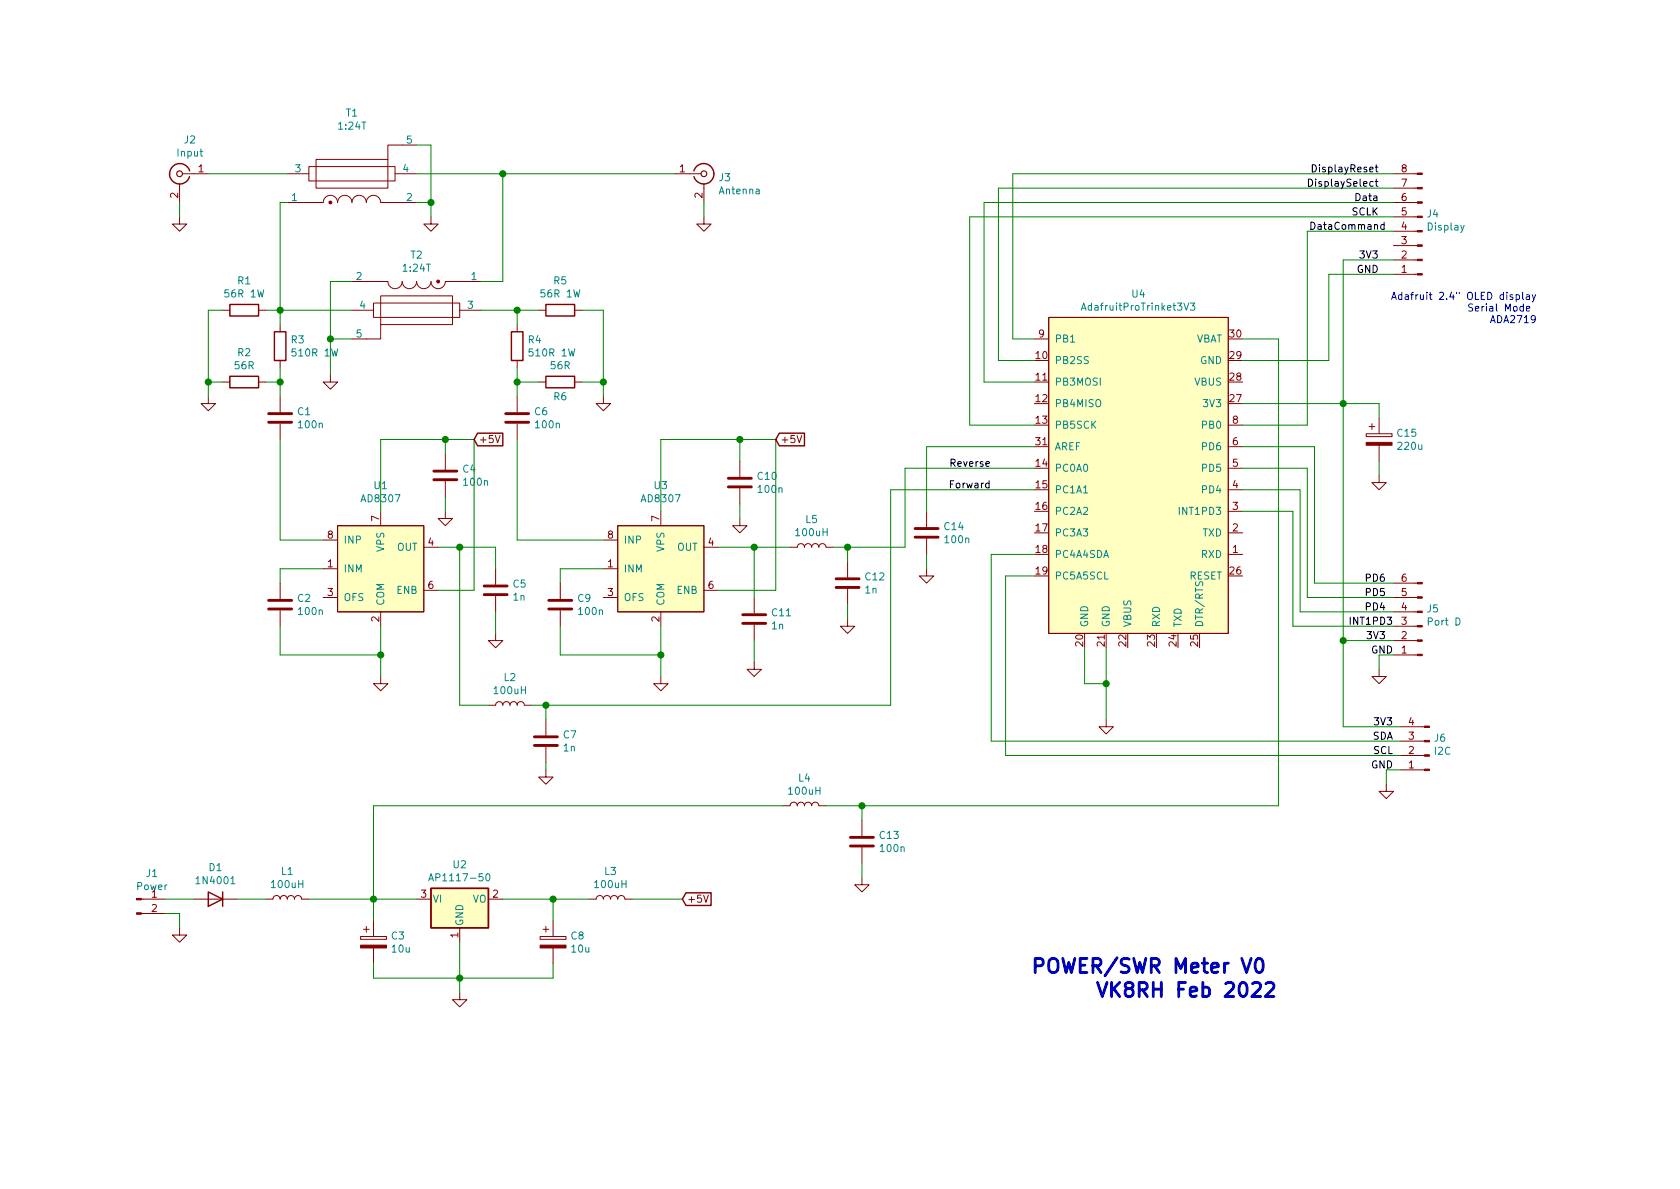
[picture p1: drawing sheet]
EESchema Schematic File Version 4
EELAYER 30 0
EELAYER END
$Descr A4 11693 8268
encoding utf-8
Sheet 1 1
Title ""
Date ""
Rev ""
Comp ""
Comment1 ""
Comment2 ""
Comment3 ""
Comment4 ""
$EndDescr
$Comp
L Connector:Conn_Coaxial J2
U 1 1
P 1250 1200
F 0 "J2" H 1178 1438 50  0000 C CNN
F 1 "Input" H 1178 1347 50  0000 C CNN
F 2 "SWRBridge:Pad" H 1250 1200 50  0001 C CNN
F 3 " ~" H 1250 1200 50  0001 C CNN
	1    1250 1200
	-1   0    0    -1  
$EndComp
$Comp
L Connector:Conn_Coaxial J3
U 1 1
P 4900 1200
F 0 "J3" H 5000 1175 50  0000 L CNN
F 1 "Antenna" H 5000 1084 50  0000 L CNN
F 2 "SWRBridge:Pad" H 4900 1200 50  0001 C CNN
F 3 " ~" H 4900 1200 50  0001 C CNN
	1    4900 1200
	1    0    0    -1  
$EndComp
$Comp
L Device:R R3
U 1 1
P 1950 2400
F 0 "R3" H 2020 2446 50  0000 L CNN
F 1 "510R 1W" H 2020 2355 50  0000 L CNN
F 2 "Resistor_SMD:R_2512_6332Metric_Pad1.40x3.35mm_HandSolder" V 1880 2400 50  0001 C CNN
F 3 "~" H 1950 2400 50  0001 C CNN
	1    1950 2400
	1    0    0    -1  
$EndComp
$Comp
L Device:R R1
U 1 1
P 1700 2150
F 0 "R1" V 1493 2150 50  0000 C CNN
F 1 "56R 1W" V 1584 2150 50  0000 C CNN
F 2 "Resistor_SMD:R_2512_6332Metric_Pad1.40x3.35mm_HandSolder" V 1630 2150 50  0001 C CNN
F 3 "~" H 1700 2150 50  0001 C CNN
	1    1700 2150
	0    1    1    0   
$EndComp
$Comp
L Device:R R2
U 1 1
P 1700 2650
F 0 "R2" V 1493 2650 50  0000 C CNN
F 1 "56R" V 1584 2650 50  0000 C CNN
F 2 "Resistor_SMD:R_1206_3216Metric_Pad1.30x1.75mm_HandSolder" V 1630 2650 50  0001 C CNN
F 3 "~" H 1700 2650 50  0001 C CNN
	1    1700 2650
	0    1    1    0   
$EndComp
$Comp
L Device:R R4
U 1 1
P 3600 2400
F 0 "R4" H 3670 2446 50  0000 L CNN
F 1 "510R 1W" H 3670 2355 50  0000 L CNN
F 2 "Resistor_SMD:R_2512_6332Metric_Pad1.40x3.35mm_HandSolder" V 3530 2400 50  0001 C CNN
F 3 "~" H 3600 2400 50  0001 C CNN
	1    3600 2400
	1    0    0    -1  
$EndComp
$Comp
L Device:R R5
U 1 1
P 3900 2150
F 0 "R5" V 3693 2150 50  0000 C CNN
F 1 "56R 1W" V 3784 2150 50  0000 C CNN
F 2 "Resistor_SMD:R_2512_6332Metric_Pad1.40x3.35mm_HandSolder" V 3830 2150 50  0001 C CNN
F 3 "~" H 3900 2150 50  0001 C CNN
	1    3900 2150
	0    1    1    0   
$EndComp
$Comp
L Device:R R6
U 1 1
P 3900 2650
F 0 "R6" V 4000 2650 50  0000 C CNN
F 1 "56R" V 3784 2650 50  0000 C CNN
F 2 "Resistor_SMD:R_1206_3216Metric_Pad1.30x1.75mm_HandSolder" V 3830 2650 50  0001 C CNN
F 3 "~" H 3900 2650 50  0001 C CNN
	1    3900 2650
	0    1    1    0   
$EndComp
$Comp
L Device:C C1
U 1 1
P 1950 2900
F 0 "C1" H 2065 2946 50  0000 L CNN
F 1 "100n" H 2065 2855 50  0000 L CNN
F 2 "Capacitor_SMD:C_1206_3216Metric_Pad1.33x1.80mm_HandSolder" H 1988 2750 50  0001 C CNN
F 3 "~" H 1950 2900 50  0001 C CNN
	1    1950 2900
	1    0    0    -1  
$EndComp
$Comp
L Device:C C6
U 1 1
P 3600 2900
F 0 "C6" H 3715 2946 50  0000 L CNN
F 1 "100n" H 3715 2855 50  0000 L CNN
F 2 "Capacitor_SMD:C_1206_3216Metric_Pad1.33x1.80mm_HandSolder" H 3638 2750 50  0001 C CNN
F 3 "~" H 3600 2900 50  0001 C CNN
	1    3600 2900
	1    0    0    -1  
$EndComp
$Comp
L Regulator_Linear:AP1117-50 U2
U 1 1
P 3200 6250
F 0 "U2" H 3200 6492 50  0000 C CNN
F 1 "AP1117-50" H 3200 6401 50  0000 C CNN
F 2 "Package_TO_SOT_SMD:SOT-223-3_TabPin2" H 3200 6450 50  0001 C CNN
F 3 "http://www.diodes.com/datasheets/AP1117.pdf" H 3300 6000 50  0001 C CNN
	1    3200 6250
	1    0    0    -1  
$EndComp
$Comp
L Device:CP C8
U 1 1
P 3850 6550
F 0 "C8" H 3968 6596 50  0000 L CNN
F 1 "10u" H 3968 6505 50  0000 L CNN
F 2 "Capacitor_SMD:CP_Elec_4x5.4" H 3888 6400 50  0001 C CNN
F 3 "~" H 3850 6550 50  0001 C CNN
	1    3850 6550
	1    0    0    -1  
$EndComp
$Comp
L Device:CP C3
U 1 1
P 2600 6550
F 0 "C3" H 2718 6596 50  0000 L CNN
F 1 "10u" H 2718 6505 50  0000 L CNN
F 2 "Capacitor_SMD:CP_Elec_4x5.4" H 2638 6400 50  0001 C CNN
F 3 "~" H 2600 6550 50  0001 C CNN
	1    2600 6550
	1    0    0    -1  
$EndComp
$Comp
L Device:D D1
U 1 1
P 1500 6250
F 0 "D1" H 1500 6033 50  0000 C CNN
F 1 "1N4001" H 1500 6124 50  0000 C CNN
F 2 "Diode_SMD:D_1206_3216Metric_Pad1.42x1.75mm_HandSolder" H 1500 6250 50  0001 C CNN
F 3 "~" H 1500 6250 50  0001 C CNN
	1    1500 6250
	-1   0    0    1   
$EndComp
$Comp
L power:GND #PWR06
U 1 1
P 3000 1500
F 0 "#PWR06" H 3000 1250 50  0001 C CNN
F 1 "GND" H 3005 1327 50  0001 C CNN
F 2 "" H 3000 1500 50  0001 C CNN
F 3 "" H 3000 1500 50  0001 C CNN
	1    3000 1500
	1    0    0    -1  
$EndComp
$Comp
L power:GND #PWR03
U 1 1
P 1450 2750
F 0 "#PWR03" H 1450 2500 50  0001 C CNN
F 1 "GND" H 1455 2577 50  0001 C CNN
F 2 "" H 1450 2750 50  0001 C CNN
F 3 "" H 1450 2750 50  0001 C CNN
	1    1450 2750
	1    0    0    -1  
$EndComp
$Comp
L power:GND #PWR01
U 1 1
P 1250 1500
F 0 "#PWR01" H 1250 1250 50  0001 C CNN
F 1 "GND" H 1255 1327 50  0001 C CNN
F 2 "" H 1250 1500 50  0001 C CNN
F 3 "" H 1250 1500 50  0001 C CNN
	1    1250 1500
	1    0    0    -1  
$EndComp
$Comp
L power:GND #PWR013
U 1 1
P 4900 1500
F 0 "#PWR013" H 4900 1250 50  0001 C CNN
F 1 "GND" H 4905 1327 50  0001 C CNN
F 2 "" H 4900 1500 50  0001 C CNN
F 3 "" H 4900 1500 50  0001 C CNN
	1    4900 1500
	1    0    0    -1  
$EndComp
Wire Wire Line
	1450 1200 2000 1200
Wire Wire Line
	1250 1400 1250 1500
Wire Wire Line
	2900 1200 3500 1200
Wire Wire Line
	4900 1400 4900 1500
Wire Wire Line
	2900 1400 3000 1400
Wire Wire Line
	3000 1400 3000 1500
Wire Wire Line
	2900 1000 3000 1000
Wire Wire Line
	1950 2250 1950 2150
Wire Wire Line
	1950 2150 1850 2150
Wire Wire Line
	1950 2150 1950 1400
Wire Wire Line
	1950 1400 2000 1400
Connection ~ 1950 2150
Wire Wire Line
	1950 2550 1950 2650
Wire Wire Line
	1950 2650 1850 2650
Connection ~ 1950 2650
Wire Wire Line
	1950 2650 1950 2750
Wire Wire Line
	1450 2750 1450 2650
Wire Wire Line
	1450 2150 1550 2150
Wire Wire Line
	1450 2650 1550 2650
Connection ~ 1450 2650
Wire Wire Line
	1450 2650 1450 2150
Wire Wire Line
	3350 1950 3500 1950
Wire Wire Line
	3500 1950 3500 1200
Connection ~ 3500 1200
Wire Wire Line
	3500 1200 4700 1200
Wire Wire Line
	2450 1950 2300 1950
Wire Wire Line
	2300 1950 2300 2350
Wire Wire Line
	2300 2350 2450 2350
Connection ~ 2300 2350
Wire Wire Line
	1950 2150 2450 2150
$Comp
L power:GND #PWR04
U 1 1
P 2300 2600
F 0 "#PWR04" H 2300 2350 50  0001 C CNN
F 1 "GND" H 2305 2427 50  0001 C CNN
F 2 "" H 2300 2600 50  0001 C CNN
F 3 "" H 2300 2600 50  0001 C CNN
	1    2300 2600
	1    0    0    -1  
$EndComp
Wire Wire Line
	2300 2350 2300 2600
Wire Wire Line
	3350 2150 3600 2150
Wire Wire Line
	3600 2150 3600 2250
Connection ~ 3600 2150
Wire Wire Line
	3600 2150 3750 2150
Wire Wire Line
	3600 2550 3600 2650
Wire Wire Line
	3600 2650 3750 2650
Connection ~ 3600 2650
Wire Wire Line
	3600 2650 3600 2750
Wire Wire Line
	4050 2150 4200 2150
Wire Wire Line
	4200 2150 4200 2650
Wire Wire Line
	4050 2650 4200 2650
Connection ~ 4200 2650
Wire Wire Line
	4200 2650 4200 2750
$Comp
L power:GND #PWR011
U 1 1
P 4200 2750
F 0 "#PWR011" H 4200 2500 50  0001 C CNN
F 1 "GND" H 4205 2577 50  0001 C CNN
F 2 "" H 4200 2750 50  0001 C CNN
F 3 "" H 4200 2750 50  0001 C CNN
	1    4200 2750
	1    0    0    -1  
$EndComp
Wire Wire Line
	3000 1400 3000 1000
Connection ~ 3000 1400
$Comp
L Device:C C4
U 1 1
P 3100 3300
F 0 "C4" H 3215 3346 50  0000 L CNN
F 1 "100n" H 3215 3255 50  0000 L CNN
F 2 "Capacitor_SMD:C_1206_3216Metric_Pad1.33x1.80mm_HandSolder" H 3138 3150 50  0001 C CNN
F 3 "~" H 3100 3300 50  0001 C CNN
	1    3100 3300
	1    0    0    -1  
$EndComp
$Comp
L Device:C C10
U 1 1
P 5150 3350
F 0 "C10" H 5265 3396 50  0000 L CNN
F 1 "100n" H 5265 3305 50  0000 L CNN
F 2 "Capacitor_SMD:C_1206_3216Metric_Pad1.33x1.80mm_HandSolder" H 5188 3200 50  0001 C CNN
F 3 "~" H 5150 3350 50  0001 C CNN
	1    5150 3350
	1    0    0    -1  
$EndComp
$Comp
L power:GND #PWR05
U 1 1
P 2650 4700
F 0 "#PWR05" H 2650 4450 50  0001 C CNN
F 1 "GND" H 2655 4527 50  0001 C CNN
F 2 "" H 2650 4700 50  0001 C CNN
F 3 "" H 2650 4700 50  0001 C CNN
	1    2650 4700
	1    0    0    -1  
$EndComp
$Comp
L power:GND #PWR012
U 1 1
P 4600 4700
F 0 "#PWR012" H 4600 4450 50  0001 C CNN
F 1 "GND" H 4605 4527 50  0001 C CNN
F 2 "" H 4600 4700 50  0001 C CNN
F 3 "" H 4600 4700 50  0001 C CNN
	1    4600 4700
	1    0    0    -1  
$EndComp
$Comp
L power:GND #PWR07
U 1 1
P 3100 3550
F 0 "#PWR07" H 3100 3300 50  0001 C CNN
F 1 "GND" H 3105 3377 50  0001 C CNN
F 2 "" H 3100 3550 50  0001 C CNN
F 3 "" H 3100 3550 50  0001 C CNN
	1    3100 3550
	1    0    0    -1  
$EndComp
$Comp
L power:GND #PWR014
U 1 1
P 5150 3600
F 0 "#PWR014" H 5150 3350 50  0001 C CNN
F 1 "GND" H 5155 3427 50  0001 C CNN
F 2 "" H 5150 3600 50  0001 C CNN
F 3 "" H 5150 3600 50  0001 C CNN
	1    5150 3600
	1    0    0    -1  
$EndComp
$Comp
L Device:C C2
U 1 1
P 1950 4200
F 0 "C2" H 2065 4246 50  0000 L CNN
F 1 "100n" H 2065 4155 50  0000 L CNN
F 2 "Capacitor_SMD:C_1206_3216Metric_Pad1.33x1.80mm_HandSolder" H 1988 4050 50  0001 C CNN
F 3 "~" H 1950 4200 50  0001 C CNN
	1    1950 4200
	1    0    0    -1  
$EndComp
$Comp
L Device:C C9
U 1 1
P 3900 4200
F 0 "C9" H 4015 4246 50  0000 L CNN
F 1 "100n" H 4015 4155 50  0000 L CNN
F 2 "Capacitor_SMD:C_1206_3216Metric_Pad1.33x1.80mm_HandSolder" H 3938 4050 50  0001 C CNN
F 3 "~" H 3900 4200 50  0001 C CNN
	1    3900 4200
	1    0    0    -1  
$EndComp
Wire Wire Line
	2250 3750 1950 3750
Wire Wire Line
	1950 3750 1950 3050
Wire Wire Line
	2250 3950 1950 3950
Wire Wire Line
	1950 3950 1950 4050
Wire Wire Line
	1950 4350 1950 4550
Wire Wire Line
	1950 4550 2650 4550
Wire Wire Line
	2650 4550 2650 4350
Wire Wire Line
	2650 4550 2650 4700
Connection ~ 2650 4550
Wire Wire Line
	2650 3550 2650 3050
Wire Wire Line
	2650 3050 3100 3050
Wire Wire Line
	3100 3050 3100 3150
Wire Wire Line
	3100 3450 3100 3550
Wire Wire Line
	3300 3050 3300 4100
Wire Wire Line
	3300 4100 3050 4100
Connection ~ 3100 3050
Wire Wire Line
	4200 3950 3900 3950
Wire Wire Line
	3900 3950 3900 4050
Wire Wire Line
	3900 4350 3900 4550
Wire Wire Line
	3900 4550 4600 4550
Wire Wire Line
	4600 4550 4600 4350
Wire Wire Line
	4600 4550 4600 4700
Connection ~ 4600 4550
Wire Wire Line
	3600 3050 3600 3750
Wire Wire Line
	3600 3750 4200 3750
Wire Wire Line
	4600 3550 4600 3050
Wire Wire Line
	4600 3050 5150 3050
Wire Wire Line
	5150 3050 5150 3200
Wire Wire Line
	5150 3500 5150 3600
Wire Wire Line
	5150 3050 5400 3050
Wire Wire Line
	5400 3050 5400 4100
Wire Wire Line
	5400 4100 5000 4100
Connection ~ 5150 3050
Wire Wire Line
	3050 3800 3200 3800
Wire Wire Line
	5000 3800 5250 3800
$Comp
L power:GND #PWR08
U 1 1
P 3200 6900
F 0 "#PWR08" H 3200 6650 50  0001 C CNN
F 1 "GND" H 3205 6727 50  0001 C CNN
F 2 "" H 3200 6900 50  0001 C CNN
F 3 "" H 3200 6900 50  0001 C CNN
	1    3200 6900
	1    0    0    -1  
$EndComp
Wire Wire Line
	2600 6400 2600 6250
Connection ~ 2600 6250
Wire Wire Line
	2600 6250 2900 6250
Wire Wire Line
	2600 6700 2600 6800
Wire Wire Line
	2600 6800 3200 6800
Wire Wire Line
	3200 6800 3200 6550
Wire Wire Line
	3200 6800 3200 6900
Connection ~ 3200 6800
Wire Wire Line
	3850 6700 3850 6800
Wire Wire Line
	3850 6800 3200 6800
Wire Wire Line
	3850 6400 3850 6250
Connection ~ 3850 6250
Wire Wire Line
	3850 6250 4100 6250
Wire Wire Line
	1350 6250 1150 6250
$Comp
L SWRBridge-rescue:SWRBridge-cache_AD8307-SWRBridge-cache U1
U 1 1
P 2650 3950
F 0 "U1" H 2650 4531 50  0000 C CNN
F 1 "AD8307" H 2650 4440 50  0000 C CNN
F 2 "Package_SO:SO-8_3.9x4.9mm_P1.27mm" H 2650 3950 50  0001 C CNN
F 3 "" H 2650 3950 50  0001 C CNN
	1    2650 3950
	1    0    0    -1  
$EndComp
$Comp
L SWRBridge-rescue:SWRBridge-cache_AD8307-SWRBridge-cache U3
U 1 1
P 4600 3950
F 0 "U3" H 4600 4531 50  0000 C CNN
F 1 "AD8307" H 4600 4440 50  0000 C CNN
F 2 "Package_SO:SO-8_3.9x4.9mm_P1.27mm" H 4600 3950 50  0001 C CNN
F 3 "" H 4600 3950 50  0001 C CNN
	1    4600 3950
	1    0    0    -1  
$EndComp
$Comp
L SWRBridge-rescue:SWRBridge-cache_SWRTrans-SWRBridge-cache T1
U 1 1
P 2450 1200
F 0 "T1" H 2450 1625 50  0000 C CNN
F 1 "1:24T" H 2450 1534 50  0000 C CNN
F 2 "SWRBridge:SWRVoltageTransformer" H 2300 1700 50  0001 C CNN
F 3 "" H 2450 1000 50  0001 C CNN
	1    2450 1200
	1    0    0    -1  
$EndComp
$Comp
L SWRBridge-rescue:SWRBridge-cache_SWRTrans-SWRBridge-cache T2
U 1 1
P 2900 2150
F 0 "T2" H 2900 1769 50  0000 C CNN
F 1 "1:24T" H 2900 1860 50  0000 C CNN
F 2 "SWRBridge:SWRVoltageTransformer" H 2750 2650 50  0001 C CNN
F 3 "" H 2900 1950 50  0001 C CNN
	1    2900 2150
	-1   0    0    1   
$EndComp
Text GLabel 4750 6250 2    50   Input ~ 0
+5V
Text GLabel 3300 3050 2    50   Input ~ 0
+5V
Text GLabel 5400 3050 2    50   Input ~ 0
+5V
$Comp
L Device:C C5
U 1 1
P 3450 4100
F 0 "C5" H 3565 4146 50  0000 L CNN
F 1 "1n" H 3565 4055 50  0000 L CNN
F 2 "Capacitor_SMD:C_1206_3216Metric_Pad1.33x1.80mm_HandSolder" H 3488 3950 50  0001 C CNN
F 3 "~" H 3450 4100 50  0001 C CNN
	1    3450 4100
	1    0    0    -1  
$EndComp
$Comp
L Device:C C11
U 1 1
P 5250 4300
F 0 "C11" H 5365 4346 50  0000 L CNN
F 1 "1n" H 5365 4255 50  0000 L CNN
F 2 "Capacitor_SMD:C_1206_3216Metric_Pad1.33x1.80mm_HandSolder" H 5288 4150 50  0001 C CNN
F 3 "~" H 5250 4300 50  0001 C CNN
	1    5250 4300
	1    0    0    -1  
$EndComp
$Comp
L power:GND #PWR09
U 1 1
P 3450 4400
F 0 "#PWR09" H 3450 4150 50  0001 C CNN
F 1 "GND" H 3455 4227 50  0001 C CNN
F 2 "" H 3450 4400 50  0001 C CNN
F 3 "" H 3450 4400 50  0001 C CNN
	1    3450 4400
	1    0    0    -1  
$EndComp
$Comp
L power:GND #PWR015
U 1 1
P 5250 4600
F 0 "#PWR015" H 5250 4350 50  0001 C CNN
F 1 "GND" H 5255 4427 50  0001 C CNN
F 2 "" H 5250 4600 50  0001 C CNN
F 3 "" H 5250 4600 50  0001 C CNN
	1    5250 4600
	1    0    0    -1  
$EndComp
Wire Wire Line
	5250 4450 5250 4600
Wire Wire Line
	3200 3800 3450 3800
Wire Wire Line
	3450 3800 3450 3950
Connection ~ 3200 3800
Wire Wire Line
	3450 4250 3450 4400
$Comp
L SWRBridge-cache:AdafruitProTrinket3V3 U4
U 1 1
P 7950 3150
F 0 "U4" H 7925 4265 50  0000 C CNN
F 1 "AdafruitProTrinket3V3" H 7925 4174 50  0000 C CNN
F 2 "SWRBridge:AdafruitTrinketPro3V3" H 7950 3150 50  0001 C CNN
F 3 "" H 7950 3150 50  0001 C CNN
	1    7950 3150
	1    0    0    -1  
$EndComp
$Comp
L Connector:Conn_01x08_Male J4
U 1 1
P 9900 1600
F 0 "J4" H 9872 1482 50  0000 R CNN
F 1 "Display" H 9872 1573 50  0000 R CNN
F 2 "Connector_PinHeader_2.54mm:PinHeader_1x08_P2.54mm_Vertical" H 9900 1600 50  0001 C CNN
F 3 "~" H 9900 1600 50  0001 C CNN
	1    9900 1600
	-1   0    0    1   
$EndComp
Wire Wire Line
	8650 2800 9350 2800
Wire Wire Line
	9250 2500 9250 1900
Wire Wire Line
	9250 1900 9700 1900
Wire Wire Line
	8650 2500 9250 2500
Wire Wire Line
	9350 2800 9350 1800
Wire Wire Line
	9350 1800 9700 1800
Wire Wire Line
	8650 2950 9100 2950
Wire Wire Line
	9100 2950 9100 1600
Wire Wire Line
	9100 1600 9700 1600
Wire Wire Line
	7200 2950 6750 2950
Wire Wire Line
	6750 2950 6750 1500
Wire Wire Line
	6750 1500 9700 1500
Wire Wire Line
	6850 2650 6850 1400
Wire Wire Line
	6850 1400 9700 1400
Wire Wire Line
	6850 2650 7200 2650
Wire Wire Line
	7200 2500 6950 2500
Wire Wire Line
	6950 2500 6950 1300
Wire Wire Line
	6950 1300 9700 1300
Wire Wire Line
	7200 2350 7050 2350
Wire Wire Line
	7050 2350 7050 1200
Wire Wire Line
	7050 1200 9700 1200
Text Label 9600 1900 2    50   ~ 0
GND
Text Label 9600 1800 2    50   ~ 0
3V3
Text Label 9650 1600 2    50   ~ 0
DataCommand
Text Label 9600 1500 2    50   ~ 0
SCLK
Text Label 9600 1400 2    50   ~ 0
Data
Text Label 9600 1300 2    50   ~ 0
DisplaySelect
Text Label 9600 1200 2    50   ~ 0
DisplayReset
$Comp
L Device:CP C15
U 1 1
P 9600 3050
F 0 "C15" H 9718 3096 50  0000 L CNN
F 1 "220u" H 9718 3005 50  0000 L CNN
F 2 "Capacitor_SMD:CP_Elec_10x10" H 9638 2900 50  0001 C CNN
F 3 "~" H 9600 3050 50  0001 C CNN
	1    9600 3050
	1    0    0    -1  
$EndComp
$Comp
L power:GND #PWR020
U 1 1
P 9600 3300
F 0 "#PWR020" H 9600 3050 50  0001 C CNN
F 1 "GND" H 9605 3127 50  0001 C CNN
F 2 "" H 9600 3300 50  0001 C CNN
F 3 "" H 9600 3300 50  0001 C CNN
	1    9600 3300
	1    0    0    -1  
$EndComp
Wire Wire Line
	9350 2800 9600 2800
Wire Wire Line
	9600 2800 9600 2900
Connection ~ 9350 2800
Wire Wire Line
	9600 3200 9600 3300
Text Notes 10700 2250 2    50   ~ 0
Adafruit 2.4" OLED display\nSerial Mode \nADA2719
Wire Wire Line
	5250 3800 5250 4150
Wire Wire Line
	3100 3050 3300 3050
Wire Wire Line
	6200 4900 6200 3400
Wire Wire Line
	3200 3800 3200 4900
Text Label 6900 3400 2    50   ~ 0
Forward
Text Label 6900 3250 2    50   ~ 0
Reverse
Wire Wire Line
	7550 4500 7550 4750
Wire Wire Line
	7550 4750 7700 4750
Wire Wire Line
	7700 4750 7700 4500
Wire Wire Line
	7700 4750 7700 5000
Connection ~ 7700 4750
$Comp
L power:GND #PWR019
U 1 1
P 7700 5000
F 0 "#PWR019" H 7700 4750 50  0001 C CNN
F 1 "GND" H 7705 4827 50  0001 C CNN
F 2 "" H 7700 5000 50  0001 C CNN
F 3 "" H 7700 5000 50  0001 C CNN
	1    7700 5000
	1    0    0    -1  
$EndComp
Wire Wire Line
	2600 6250 2600 5600
Wire Wire Line
	8900 5600 8900 2350
Wire Wire Line
	8900 2350 8650 2350
$Comp
L Connector:Conn_01x02_Male J1
U 1 1
P 950 6250
F 0 "J1" H 1058 6431 50  0000 C CNN
F 1 "Power" H 1058 6340 50  0000 C CNN
F 2 "Connector_PinHeader_2.54mm:PinHeader_1x02_P2.54mm_Vertical" H 950 6250 50  0001 C CNN
F 3 "~" H 950 6250 50  0001 C CNN
	1    950  6250
	1    0    0    -1  
$EndComp
$Comp
L power:GND #PWR02
U 1 1
P 1250 6450
F 0 "#PWR02" H 1250 6200 50  0001 C CNN
F 1 "GND" H 1255 6277 50  0001 C CNN
F 2 "" H 1250 6450 50  0001 C CNN
F 3 "" H 1250 6450 50  0001 C CNN
	1    1250 6450
	1    0    0    -1  
$EndComp
Wire Wire Line
	1150 6350 1250 6350
Wire Wire Line
	1250 6350 1250 6450
$Comp
L Connector:Conn_01x06_Male J5
U 1 1
P 9900 4350
F 0 "J5" H 9872 4232 50  0000 R CNN
F 1 "Port D" H 9872 4323 50  0000 R CNN
F 2 "Connector_PinHeader_2.54mm:PinHeader_1x06_P2.54mm_Vertical" H 9900 4350 50  0001 C CNN
F 3 "~" H 9900 4350 50  0001 C CNN
	1    9900 4350
	-1   0    0    1   
$EndComp
$Comp
L power:GND #PWR021
U 1 1
P 9600 4650
F 0 "#PWR021" H 9600 4400 50  0001 C CNN
F 1 "GND" H 9605 4477 50  0001 C CNN
F 2 "" H 9600 4650 50  0001 C CNN
F 3 "" H 9600 4650 50  0001 C CNN
	1    9600 4650
	1    0    0    -1  
$EndComp
Wire Wire Line
	9700 4550 9600 4550
Wire Wire Line
	9600 4550 9600 4650
Wire Wire Line
	8650 3550 9000 3550
Wire Wire Line
	9000 3550 9000 4350
Wire Wire Line
	9000 4350 9700 4350
Wire Wire Line
	8650 3400 9050 3400
Wire Wire Line
	9050 3400 9050 4250
Wire Wire Line
	9050 4250 9700 4250
Wire Wire Line
	8650 3250 9100 3250
Wire Wire Line
	9100 3250 9100 4150
Wire Wire Line
	9100 4150 9700 4150
Wire Wire Line
	8650 3100 9150 3100
Wire Wire Line
	9150 3100 9150 4050
Wire Wire Line
	9150 4050 9700 4050
$Comp
L Connector:Conn_01x04_Male J6
U 1 1
P 9950 5250
F 0 "J6" H 9922 5132 50  0000 R CNN
F 1 "I2C" H 9922 5223 50  0000 R CNN
F 2 "Connector_PinHeader_2.54mm:PinHeader_1x04_P2.54mm_Vertical" H 9950 5250 50  0001 C CNN
F 3 "~" H 9950 5250 50  0001 C CNN
	1    9950 5250
	-1   0    0    1   
$EndComp
$Comp
L power:GND #PWR022
U 1 1
P 9650 5450
F 0 "#PWR022" H 9650 5200 50  0001 C CNN
F 1 "GND" H 9655 5277 50  0001 C CNN
F 2 "" H 9650 5450 50  0001 C CNN
F 3 "" H 9650 5450 50  0001 C CNN
	1    9650 5450
	1    0    0    -1  
$EndComp
Wire Wire Line
	9650 5450 9650 5350
Wire Wire Line
	9650 5350 9750 5350
Wire Wire Line
	9350 2800 9350 4450
Wire Wire Line
	9350 5050 9750 5050
Wire Wire Line
	7200 4000 7000 4000
Wire Wire Line
	7000 4000 7000 5250
Wire Wire Line
	7000 5250 9750 5250
Wire Wire Line
	9750 5150 6900 5150
Wire Wire Line
	6900 5150 6900 3850
Wire Wire Line
	6900 3850 7200 3850
Wire Wire Line
	9350 4450 9700 4450
Connection ~ 9350 4450
Wire Wire Line
	9350 4450 9350 5050
Text Label 9650 4050 2    50   ~ 0
PD6
Text Label 9650 4150 2    50   ~ 0
PD5
Text Label 9650 4250 2    50   ~ 0
PD4
Text Label 9700 4350 2    50   ~ 0
INT1PD3
Text Label 9650 4450 2    50   ~ 0
3V3
Text Label 9700 4550 2    50   ~ 0
GND
Text Label 9700 5050 2    50   ~ 0
3V3
Text Label 9700 5150 2    50   ~ 0
SDA
Text Label 9700 5250 2    50   ~ 0
SCL
Text Label 9700 5350 2    50   ~ 0
GND
Text Notes 8900 6950 2    98   ~ 20
POWER/SWR Meter V0 \nVK8RH Feb 2022
$Comp
L Device:L L2
U 1 1
P 3550 4900
F 0 "L2" V 3740 4900 50  0000 C CNN
F 1 "100uH" V 3649 4900 50  0000 C CNN
F 2 "Inductor_SMD:L_1206_3216Metric_Pad1.42x1.75mm_HandSolder" H 3550 4900 50  0001 C CNN
F 3 "~" H 3550 4900 50  0001 C CNN
	1    3550 4900
	0    -1   -1   0   
$EndComp
$Comp
L Device:C C7
U 1 1
P 3800 5150
F 0 "C7" H 3915 5196 50  0000 L CNN
F 1 "1n" H 3915 5105 50  0000 L CNN
F 2 "Capacitor_SMD:C_1206_3216Metric_Pad1.33x1.80mm_HandSolder" H 3838 5000 50  0001 C CNN
F 3 "~" H 3800 5150 50  0001 C CNN
	1    3800 5150
	1    0    0    -1  
$EndComp
$Comp
L power:GND #PWR010
U 1 1
P 3800 5350
F 0 "#PWR010" H 3800 5100 50  0001 C CNN
F 1 "GND" H 3805 5177 50  0001 C CNN
F 2 "" H 3800 5350 50  0001 C CNN
F 3 "" H 3800 5350 50  0001 C CNN
	1    3800 5350
	1    0    0    -1  
$EndComp
$Comp
L Device:L L5
U 1 1
P 5650 3800
F 0 "L5" V 5840 3800 50  0000 C CNN
F 1 "100uH" V 5749 3800 50  0000 C CNN
F 2 "Inductor_SMD:L_1206_3216Metric_Pad1.42x1.75mm_HandSolder" H 5650 3800 50  0001 C CNN
F 3 "~" H 5650 3800 50  0001 C CNN
	1    5650 3800
	0    -1   -1   0   
$EndComp
$Comp
L Device:C C12
U 1 1
P 5900 4050
F 0 "C12" H 6015 4096 50  0000 L CNN
F 1 "1n" H 6015 4005 50  0000 L CNN
F 2 "Capacitor_SMD:C_1206_3216Metric_Pad1.33x1.80mm_HandSolder" H 5938 3900 50  0001 C CNN
F 3 "~" H 5900 4050 50  0001 C CNN
	1    5900 4050
	1    0    0    -1  
$EndComp
$Comp
L power:GND #PWR016
U 1 1
P 5900 4300
F 0 "#PWR016" H 5900 4050 50  0001 C CNN
F 1 "GND" H 5905 4127 50  0001 C CNN
F 2 "" H 5900 4300 50  0001 C CNN
F 3 "" H 5900 4300 50  0001 C CNN
	1    5900 4300
	1    0    0    -1  
$EndComp
$Comp
L Device:L L4
U 1 1
P 5600 5600
F 0 "L4" V 5790 5600 50  0000 C CNN
F 1 "100uH" V 5699 5600 50  0000 C CNN
F 2 "Inductor_SMD:L_1206_3216Metric_Pad1.42x1.75mm_HandSolder" H 5600 5600 50  0001 C CNN
F 3 "~" H 5600 5600 50  0001 C CNN
	1    5600 5600
	0    -1   -1   0   
$EndComp
$Comp
L Device:C C13
U 1 1
P 6000 5850
F 0 "C13" H 6115 5896 50  0000 L CNN
F 1 "100n" H 6115 5805 50  0000 L CNN
F 2 "Capacitor_SMD:C_1206_3216Metric_Pad1.33x1.80mm_HandSolder" H 6038 5700 50  0001 C CNN
F 3 "~" H 6000 5850 50  0001 C CNN
	1    6000 5850
	1    0    0    -1  
$EndComp
$Comp
L power:GND #PWR017
U 1 1
P 6000 6100
F 0 "#PWR017" H 6000 5850 50  0001 C CNN
F 1 "GND" H 6005 5927 50  0001 C CNN
F 2 "" H 6000 6100 50  0001 C CNN
F 3 "" H 6000 6100 50  0001 C CNN
	1    6000 6100
	1    0    0    -1  
$EndComp
Wire Wire Line
	3200 4900 3400 4900
Wire Wire Line
	3700 4900 3800 4900
Wire Wire Line
	3800 4900 3800 5000
Wire Wire Line
	3800 5300 3800 5350
Wire Wire Line
	3800 4900 6200 4900
Connection ~ 3800 4900
Wire Wire Line
	5250 3800 5500 3800
Connection ~ 5250 3800
Wire Wire Line
	5800 3800 5900 3800
Wire Wire Line
	6300 3800 6300 3250
Wire Wire Line
	5900 3900 5900 3800
Connection ~ 5900 3800
Wire Wire Line
	5900 3800 6300 3800
Wire Wire Line
	5900 4200 5900 4300
Wire Wire Line
	5750 5600 6000 5600
Wire Wire Line
	6000 5600 6000 5700
Wire Wire Line
	6000 6000 6000 6100
Connection ~ 6000 5600
$Comp
L Device:C C14
U 1 1
P 6450 3700
F 0 "C14" H 6565 3746 50  0000 L CNN
F 1 "100n" H 6565 3655 50  0000 L CNN
F 2 "Capacitor_SMD:C_1206_3216Metric_Pad1.33x1.80mm_HandSolder" H 6488 3550 50  0001 C CNN
F 3 "~" H 6450 3700 50  0001 C CNN
	1    6450 3700
	1    0    0    -1  
$EndComp
$Comp
L power:GND #PWR018
U 1 1
P 6450 3950
F 0 "#PWR018" H 6450 3700 50  0001 C CNN
F 1 "GND" H 6455 3777 50  0001 C CNN
F 2 "" H 6450 3950 50  0001 C CNN
F 3 "" H 6450 3950 50  0001 C CNN
	1    6450 3950
	1    0    0    -1  
$EndComp
Wire Wire Line
	6450 3550 6450 3100
Wire Wire Line
	6450 3100 7200 3100
Wire Wire Line
	6450 3850 6450 3950
$Comp
L Device:L L3
U 1 1
P 4250 6250
F 0 "L3" V 4440 6250 50  0000 C CNN
F 1 "100uH" V 4349 6250 50  0000 C CNN
F 2 "Inductor_SMD:L_1206_3216Metric_Pad1.42x1.75mm_HandSolder" H 4250 6250 50  0001 C CNN
F 3 "~" H 4250 6250 50  0001 C CNN
	1    4250 6250
	0    -1   -1   0   
$EndComp
Wire Wire Line
	4400 6250 4750 6250
Wire Wire Line
	6000 5600 8900 5600
$Comp
L Device:L L1
U 1 1
P 2000 6250
F 0 "L1" V 2190 6250 50  0000 C CNN
F 1 "100uH" V 2099 6250 50  0000 C CNN
F 2 "Inductor_SMD:L_1206_3216Metric_Pad1.42x1.75mm_HandSolder" H 2000 6250 50  0001 C CNN
F 3 "~" H 2000 6250 50  0001 C CNN
	1    2000 6250
	0    -1   -1   0   
$EndComp
Wire Wire Line
	1650 6250 1850 6250
Wire Wire Line
	2150 6250 2600 6250
Wire Wire Line
	2600 5600 5450 5600
Wire Wire Line
	3500 6250 3850 6250
Wire Wire Line
	6300 3250 7200 3250
Wire Wire Line
	7200 3400 6200 3400
$EndSCHEMATC
